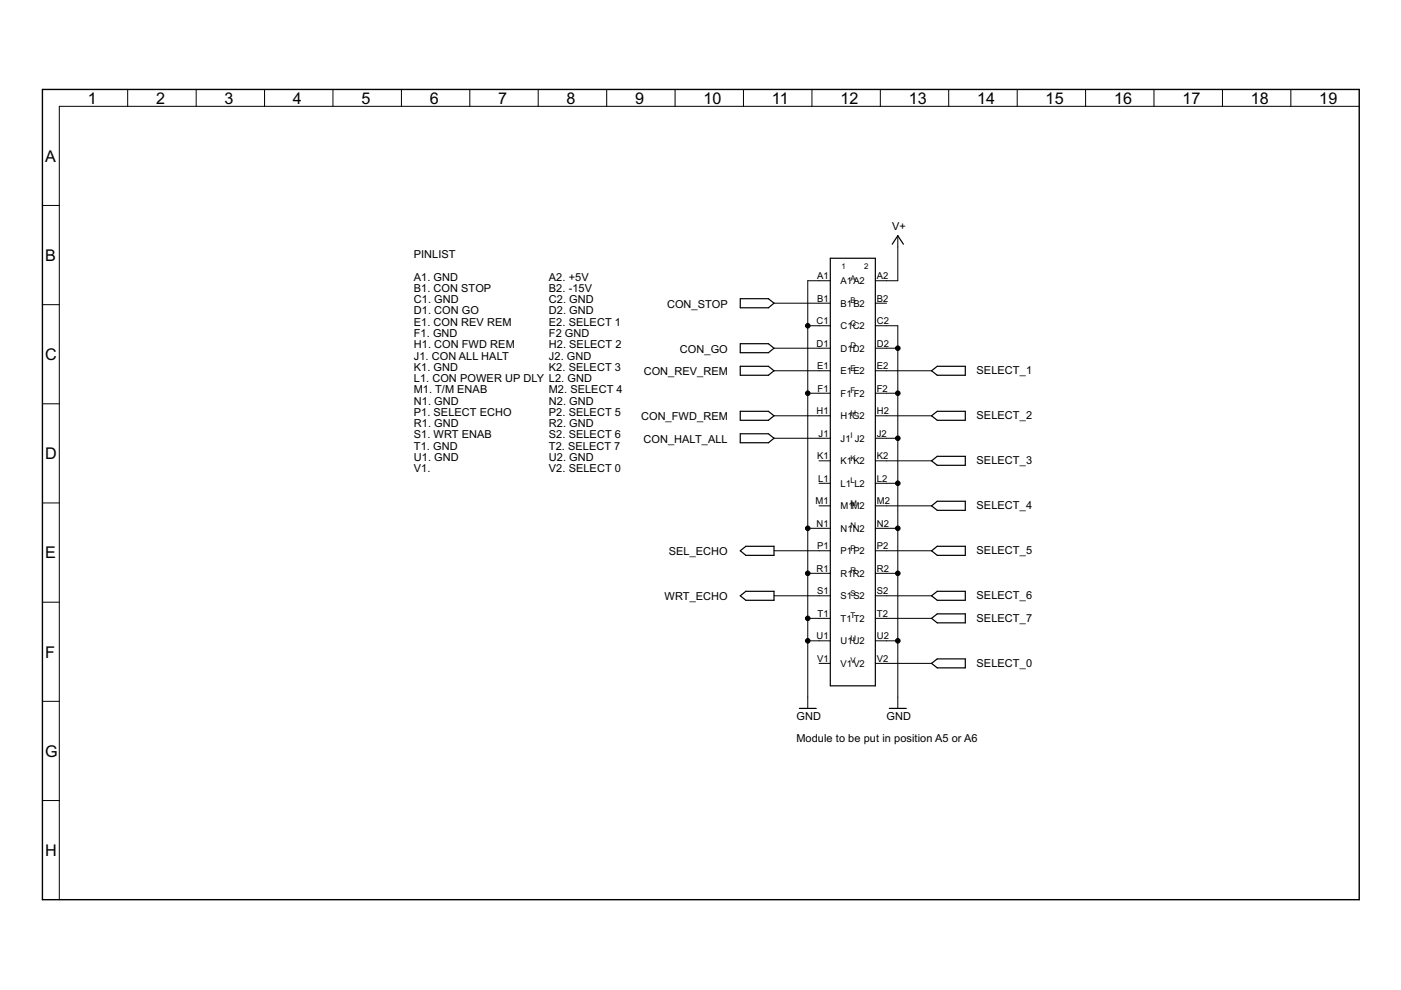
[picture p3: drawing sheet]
<svg xmlns="http://www.w3.org/2000/svg" width="297mm" height="210mm" viewBox="0 0 297 210" stroke-linecap="round" stroke-linejoin="round" font-family="sans-serif">
<g fill="#000" stroke="#000" stroke-width=".21">
<path d="M27.1 19v3.5zM41.6 19v3.5zM56.1 19v3.5zM70.6 19v3.5zM85.1 19v3.5zM99.6 19v3.5zM114.1 19v3.5zM128.6 19v3.5zM143.1 19v3.5zM157.6 19v3.5zM172.1 19v3.5zM186.6 19v3.5z"/>
<path d="M201.1 19v3.5zM215.7 19v3.5zM230.2 19v3.5zM244.7 19v3.5zM259.2 19v3.5zM273.7 19v3.5zM12.6 22.5v168.3zM12.6 22.5h275.6zM9 43.6h3.6zM171.3 59.5v9.6zM173.7 59.5h2.3zM171.3 59.5h2.4z"/>
<path d="M185.6 59.5h2.4zM188 59.5h2.4zM190.4 50v2.4zM190.4 52.4v7.1zM9 64.6h3.6zM164.1 64.3h9.6zM164.1 73.8h9.6zM164.1 78.6h9.6zM171.3 69.1v14.3zM171.3 69.1h2.4zM173.7 64.3h2.3zM173.7 69.1h2.3z"/>
<path d="M173.7 73.8h2.3zM173.7 78.6h2.3zM185.6 78.6h2.4zM185.6 73.8h2.4zM185.6 69.1h2.4zM185.6 64.3h2.4zM188 69.1h2.4zM188 73.8h2.4zM188 78.6h9.5zM190.4 69.1v4.7zM190.4 73.8v9.6zM9 85.6h3.6z"/>
<path d="M164.1 88.2h9.6zM164.1 92.9h9.6zM171.3 83.4v28.6zM171.3 83.4h2.4zM173.7 83.4h2.3zM173.7 88.2h2.3zM173.7 92.9h2.3zM173.7 97.7h2.3zM185.6 97.7h2.4zM185.6 92.9h2.4zM185.6 88.2h2.4zM185.6 83.4h2.4z"/>
<path d="M188 83.4h2.4zM188 92.9h2.4zM188 88.2h9.5zM188 97.7h9.5zM190.4 83.4v9.5zM190.4 92.9v9.6zM9 106.6h3.6zM164.1 116.8h9.6zM171.3 112v9.6zM171.3 112h2.4zM173.7 102.5h2.3zM173.7 107.3h2.3z"/>
<path d="M173.7 112h2.3zM173.7 116.8h2.3zM185.6 116.8h2.4zM185.6 112h2.4zM185.6 107.3h2.4zM185.6 102.5h2.4zM188 102.5h2.4zM188 112h2.4zM188 107.3h9.5zM188 116.8h9.5zM190.4 102.5v9.5zM190.4 112v9.6z"/>
<path d="M9 127.7h3.6zM164.1 126.3h9.6zM171.3 121.6v9.5zM171.3 131.1v4.8zM171.3 135.9v11.9zM171.3 121.6h2.4zM171.3 131.1h2.4zM171.3 135.9h2.4zM173.7 121.6h2.3zM173.7 126.3h2.3zM173.7 131.1h2.3zM173.7 135.9h2.3z"/>
<path d="M185.6 135.9h2.4zM185.6 131.1h2.4zM185.6 126.3h2.4zM185.6 121.6h2.4zM188 121.6h2.4zM188 135.9h2.4zM188 126.3h9.5zM188 131.1h9.5zM190.4 121.6v14.3zM190.4 135.9v11.9zM9 148.7h3.6zM171.3 147.8v2.4z"/>
<path d="M173.7 140.7h2.3zM185.6 140.7h2.4zM188 140.7h9.5zM190.4 147.8v2.4zM9 169.7h3.6z"/>
<circle cx="171.3" cy="69.1" r=".49"/>
<circle cx="190.4" cy="73.8" r=".49"/>
<circle cx="171.3" cy="83.4" r=".49"/>
<circle cx="190.4" cy="92.9" r=".49"/>
<circle cx="190.4" cy="83.4" r=".49"/>
<circle cx="171.3" cy="112" r=".49"/>
<circle cx="190.4" cy="112" r=".49"/>
<circle cx="190.4" cy="102.5" r=".49"/>
<circle cx="171.3" cy="131.1" r=".49"/>
<circle cx="171.3" cy="121.6" r=".49"/>
<circle cx="171.3" cy="135.9" r=".49"/>
<circle cx="190.4" cy="135.9" r=".49"/>
<circle cx="190.4" cy="121.6" r=".49"/>
</g>
<g fill="#000" stroke="#000" stroke-width=".25">
<path d="M176 54.8v90.6zM176 54.8h9.6zM190.4 50l-1.2 1.8zM190.4 50l1.1 1.8zM157 63.3v2zM157 65.3h5.9zM157 72.9v1.9zM157 74.8h5.9zM157 77.7v1.9zM157 79.6h5.9zM157 63.3h5.9zM162.9 65.3l1.2-1z"/>
<path d="M157 72.9h5.9zM162.9 74.8l1.2-1zM157 77.7h5.9zM162.9 79.6l1.2-1zM162.9 63.3l1.2 1zM162.9 72.9l1.2 .9zM162.9 77.7l1.2 .9zM197.5 78.6l1.2 1zM198.7 79.6h6zM197.5 78.6l1.2-.9zM204.7 77.7v1.9zM198.7 77.7h6z"/>
<path d="M157 87.2v1.9zM157 89.1h5.9zM157 92v1.9zM157 93.9h5.9zM157 87.2h5.9zM162.9 89.1l1.2-.9zM157 92h5.9zM162.9 93.9l1.2-1zM162.9 87.2l1.2 1zM162.9 92l1.2 .9zM197.5 88.2l1.2 .9zM197.5 97.7l1.2 1z"/>
<path d="M198.7 89.1h6zM197.5 88.2l1.2-1zM198.7 98.7h6zM197.5 97.7l1.2-.9zM204.7 87.2v1.9zM198.7 87.2h6zM204.7 96.8v1.9zM198.7 96.8h6zM157 116.8l1.1 1zM158.1 117.8h6zM157 116.8l1.1-1zM164.1 115.8v2z"/>
<path d="M158.1 115.8h6zM197.5 107.3l1.2 .9zM197.5 116.8l1.2 1zM198.7 108.2h6zM197.5 107.3l1.2-1zM198.7 117.8h6zM197.5 116.8l1.2-1zM204.7 106.3v1.9zM198.7 106.3h6zM204.7 115.8v2zM198.7 115.8h6zM157 126.3l1.1 1z"/>
<path d="M158.1 127.3h6zM157 126.3l1.1-.9zM164.1 125.4v1.9zM158.1 125.4h6zM197.5 126.3l1.2 1zM197.5 131.1l1.2 1zM198.7 127.3h6zM197.5 126.3l1.2-.9zM198.7 132.1h6zM197.5 131.1l1.2-.9zM197.5 140.7l1.2-1zM204.7 125.4v1.9z"/>
<path d="M198.7 125.4h6zM204.7 130.2v1.9zM198.7 130.2h6zM198.7 139.7h6zM169.5 150.2h3.6zM176 145.4h9.6zM185.6 54.8v90.6zM188.6 150.2h3.6zM197.5 140.7l1.2 .9zM198.7 141.6h6zM204.7 139.7v1.9z"/>
</g>
<path d="M9 19v171.8zM9 19h279.2zM9 190.8h279.2zM288.2 19v171.8z" fill="#000" stroke="#000" stroke-width=".3"/>
<g font-size="3.8">
<text x="18.6" y="22">1</text>
<text x="33.1" y="22">2</text>
<text x="47.6" y="22">3</text>
<text x="62.1" y="22">4</text>
<text x="76.6" y="22">5</text>
<text x="91.1" y="22">6</text>
<text x="105.6" y="22">7</text>
<text x="120.1" y="22">8</text>
<text x="134.6" y="22">9</text>
<text x="149.2" y="22">10</text>
<text x="163.7" y="22">11</text>
<text x="178.2" y="22">12</text>
<text x="192.7" y="22">13</text>
<text x="207.2" y="22">14</text>
<text x="221.7" y="22">15</text>
<text x="236.2" y="22">16</text>
<text x="250.7" y="22">17</text>
<text x="265.2" y="22">18</text>
<text x="279.7" y="22">19</text>
<text x="9.6" y="34.3">A</text>
<text x="9.6" y="55.3">B</text>
<text x="9.6" y="76.3">C</text>
<text x="9.6" y="97.4">D</text>
<text x="9.6" y="118.4">E</text>
<text x="9.6" y="139.4">F</text>
<text x="9.6" y="160.4">G</text>
<text x="9.6" y="181.5">H</text>
</g>
<g font-size="2.6">
<text x="189.2" y="48.8">V+</text>
<text x="87.7" y="54.7">PINLIST</text>
<text x="87.7" y="59.5">A1. GND</text>
<text x="116.4" y="59.5">A2. +5V</text>
<text x="87.7" y="64.3">C1. GND</text>
<text x="87.7" y="61.9">B1. CON STOP</text>
<text x="116.4" y="64.3">C2. GND</text>
<text x="116.4" y="61.9">B2. -15V</text>
<text x="141.4" y="65.2">CON_STOP</text>
<text x="87.7" y="66.7">D1. CON GO</text>
<text x="87.7" y="69.1">E1. CON REV REM</text>
<text x="87.7" y="71.5">F1. GND</text>
<text x="116.4" y="66.7">D2. GND</text>
<text x="116.4" y="69.1">E2. SELECT 1</text>
<text x="116.4" y="71.5">F2 GND</text>
<text x="87.7" y="73.8">H1. CON FWD REM</text>
<text x="87.7" y="76.2">J1. CON ALL HALT</text>
<text x="116.4" y="73.8">H2. SELECT 2</text>
<text x="116.4" y="76.2">J2. GND</text>
<text x="144.2" y="74.8">CON_GO</text>
<text x="87.7" y="81">L1. CON POWER UP DLY L2. GND</text>
<text x="87.7" y="78.6">K1. GND</text>
<text x="87.7" y="83.4">M1. T/M ENAB</text>
<text x="116.4" y="78.6">K2. SELECT 3</text>
<text x="116.4" y="83.4">M2. SELECT 4</text>
<text x="136.5" y="79.6">CON_REV_REM</text>
<text x="207.1" y="79.3">SELECT_1</text>
<text x="87.7" y="85.8">N1. GND</text>
<text x="87.7" y="88.2">P1. SELECT ECHO</text>
<text x="116.4" y="85.8">N2. GND</text>
<text x="116.4" y="88.2">P2. SELECT 5</text>
<text x="135.9" y="89.1">CON_FWD_REM</text>
<text x="207.1" y="88.9">SELECT_2</text>
<text x="87.7" y="90.5">R1. GND</text>
<text x="87.7" y="92.9">S1. WRT ENAB</text>
<text x="87.7" y="95.3">T1. GND</text>
<text x="116.4" y="90.5">R2. GND</text>
<text x="116.4" y="92.9">S2. SELECT 6</text>
<text x="116.4" y="95.3">T2. SELECT 7</text>
<text x="136.4" y="93.9">CON_HALT_ALL</text>
<text x="87.7" y="100.1">V1.</text>
<text x="87.7" y="97.7">U1. GND</text>
<text x="116.4" y="100.1">V2. SELECT 0</text>
<text x="116.4" y="97.7">U2. GND</text>
<text x="207.1" y="98.4">SELECT_3</text>
<text x="207.1" y="108">SELECT_4</text>
<text x="141.8" y="117.7">SEL_ECHO</text>
<text x="207.1" y="117.5">SELECT_5</text>
<text x="140.9" y="127.3">WRT_ECHO</text>
<text x="207.1" y="127">SELECT_6</text>
<text x="207.1" y="131.8">SELECT_7</text>
<text x="207.1" y="141.4">SELECT_0</text>
<text x="168.9" y="152.6">GND</text>
<text x="188" y="152.6">GND</text>
<text x="168.9" y="157.3">Module to be put in position A5 or A6</text>
</g>
<g font-size="2.2">
<text x="173.2" y="59.2">A1</text>
<text x="185.9" y="59.2">A2</text>
<text x="173.2" y="64">B1</text>
<text x="178.2" y="60.2">A1A2</text>
<text x="178.2" y="65">B1B2</text>
<text x="185.9" y="64">B2</text>
<text x="173.1" y="68.7">C1</text>
<text x="178.2" y="69.8">C1C2</text>
<text x="185.9" y="68.7">C2</text>
<text x="173.1" y="73.5">D1</text>
<text x="178.2" y="74.6">D1D2</text>
<text x="185.9" y="73.5">D2</text>
<text x="173.2" y="78.3">E1</text>
<text x="173.4" y="83">F1</text>
<text x="178.2" y="79.3">E1E2</text>
<text x="185.9" y="83">F2</text>
<text x="185.9" y="78.3">E2</text>
<text x="173.1" y="87.8">H1</text>
<text x="178.2" y="84.1">F1 F2</text>
<text x="178.2" y="88.9">H1G2</text>
<text x="185.9" y="87.8">H2</text>
<text x="173.6" y="92.6">J1</text>
<text x="178.2" y="93.6">J1 J2</text>
<text x="185.9" y="92.6">J2</text>
<text x="173.2" y="97.4">K1</text>
<text x="178.2" y="98.4">K1K2</text>
<text x="185.9" y="97.4">K2</text>
<text x="172.9" y="106.9">M1</text>
<text x="173.5" y="102.1">L1</text>
<text x="178.2" y="103.2">L1 L2</text>
<text x="178.2" y="108">M1M2</text>
<text x="185.9" y="106.9">M2</text>
<text x="185.9" y="102.1">L2</text>
<text x="173.1" y="111.7">N1</text>
<text x="178.2" y="112.7">N1N2</text>
<text x="185.9" y="111.7">N2</text>
<text x="173.2" y="116.5">P1</text>
<text x="178.2" y="117.5">P1P2</text>
<text x="185.9" y="116.5">P2</text>
<text x="173.1" y="121.2">R1</text>
<text x="173.2" y="126">S1</text>
<text x="178.2" y="122.3">R1R2</text>
<text x="185.9" y="126">S2</text>
<text x="185.9" y="121.2">R2</text>
<text x="173.3" y="130.8">T1</text>
<text x="178.2" y="127">S1S2</text>
<text x="178.2" y="131.8">T1 T2</text>
<text x="185.9" y="130.8">T2</text>
<text x="173.1" y="135.5">U1</text>
<text x="178.2" y="136.6">U1U2</text>
<text x="185.9" y="135.5">U2</text>
<text x="173.2" y="140.3">V1</text>
<text x="178.2" y="141.4">V1V2</text>
<text x="185.9" y="140.3">V2</text>
</g>
<g font-size="1.9">
<text x="178.4" y="57.1">1</text>
<text x="180.3" y="59.5">A</text>
<text x="183.2" y="57.1">2</text>
<text x="180.3" y="64.3">B</text>
<text x="180.3" y="69.1">C</text>
<text x="180.3" y="73.8">D</text>
<text x="180.3" y="78.6">E</text>
<text x="180.3" y="83.4">F</text>
<text x="180.3" y="88.2">H</text>
<text x="180.3" y="92.9">I</text>
<text x="180.3" y="97.7">K</text>
<text x="180.3" y="102.5">L</text>
<text x="180.3" y="107.2">M</text>
<text x="180.3" y="112">N</text>
<text x="180.3" y="116.8">P</text>
<text x="180.3" y="121.6">R</text>
<text x="180.3" y="126.3">S</text>
<text x="180.3" y="131.1">T</text>
<text x="180.3" y="135.9">U</text>
<text x="180.3" y="140.6">V</text>
</g>
</svg>
